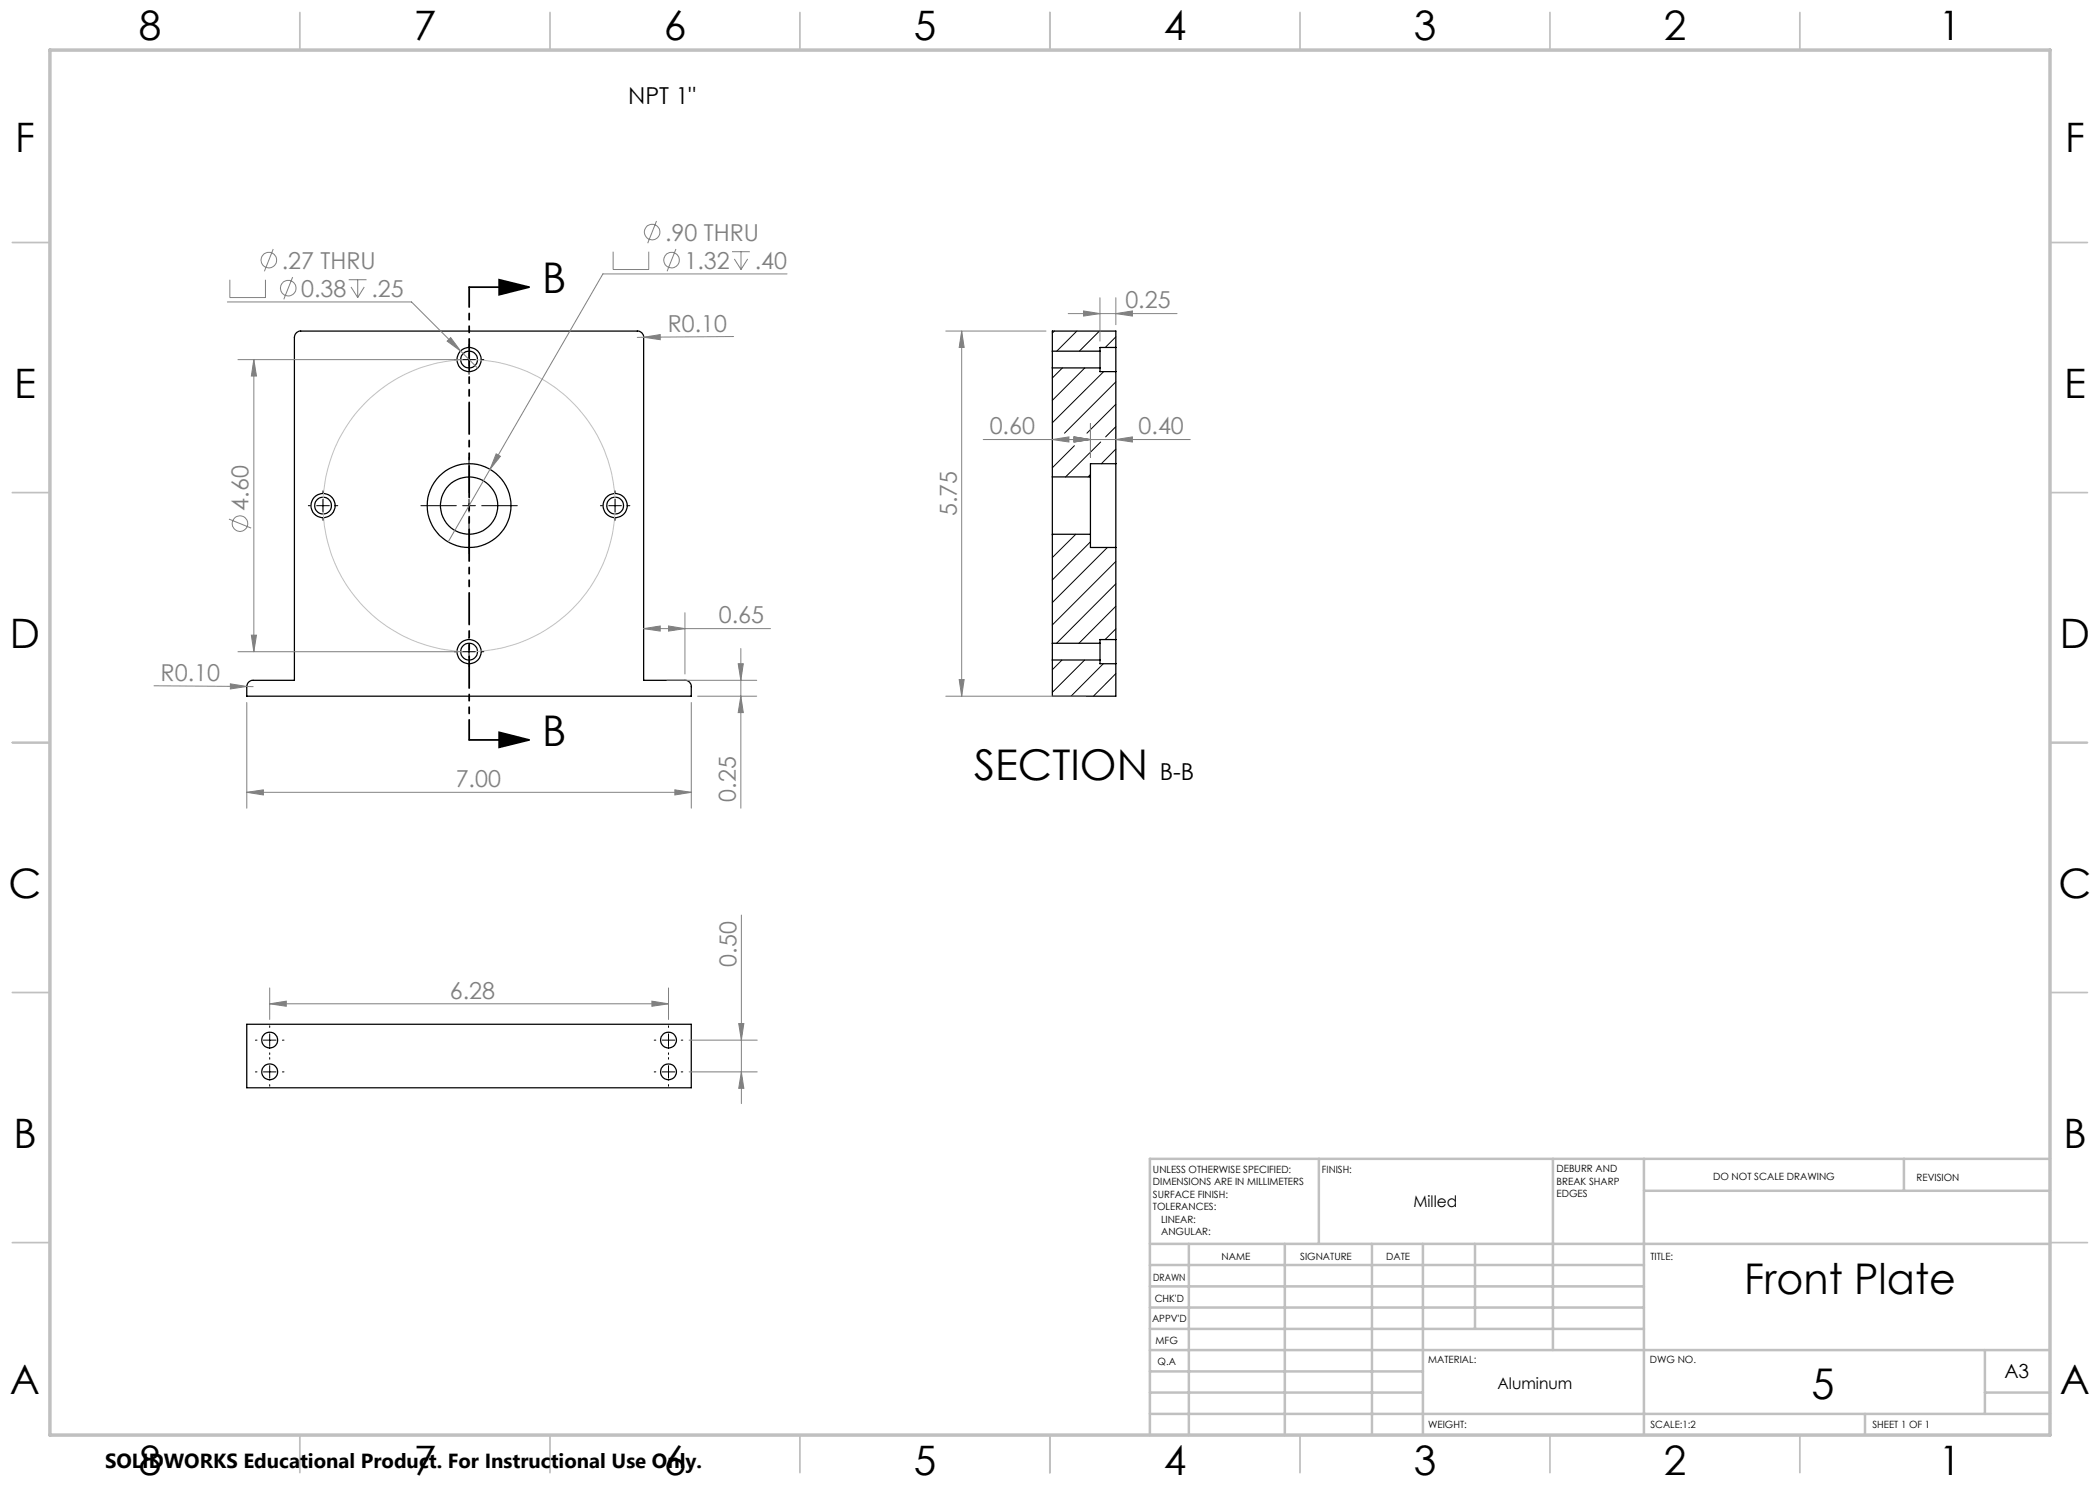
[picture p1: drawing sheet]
<svg xmlns="http://www.w3.org/2000/svg" width="420mm" height="297mm" viewBox="0 0 420 297" stroke-linecap="round" stroke-linejoin="round" font-family="sans-serif">
<g fill="none" stroke="#000" stroke-width=".25">
<path d="M59.3 66.6l.6-.4h67.6a1.21 1.21 0 0 1 1.2 1.3v68.6h8.3a1.21 1.21 0 0 1 1.3 1.2v1.9h-88.9v-1.9a1.26 1.26 0 0 1 1.2-1.2h8.3v-68.6zM210.5 70.2v3.4M210.5 73.6h9.5M210.5 70.2h9.5M210.5 73.6v21.8M220 70.2v3.4M220 73.6v.7h3.2M223.2 69.5v4.8M223.2 69.5v-3.3h-12.7v4M223.2 74.3v18.4M223.2 69.5h-3.2v.7M210.5 95.4v11.5"/>
<path d="M210.5 95.4h7.6M218.1 95.4v11.5M223.2 92.7v16.8M223.2 92.7h-5.1v2.7M210.5 106.9v21.8M210.5 106.9h7.6M218.1 106.9v2.6h5.1M223.2 109.5v18.4M210.5 128.7v3.3M210.5 132v7.2h12.7v-6.5M210.5 132h9.5M210.5 128.7h9.5"/>
<path d="M220 128.7v3.3M220 132v.7h3.2M223.2 127.9v4.8M223.2 127.9h-3.2v.8M49.4 204.9h88.9v12.7h-88.9z"/>
<circle cx="93.8" cy="71.9" r="1.68"/>
<circle cx="93.8" cy="71.9" r="2.42"/>
<circle cx="64.6" cy="101.1" r="1.68"/>
<circle cx="64.6" cy="101.1" r="2.42"/>
<circle cx="93.8" cy="101.1" r="8.4"/>
<circle cx="93.8" cy="101.1" r="5.7"/>
<circle cx="123" cy="101.1" r="1.68"/>
<circle cx="123" cy="101.1" r="2.42"/>
<circle cx="93.8" cy="130.3" r="1.68"/>
<circle cx="93.8" cy="130.3" r="2.42"/>
<circle cx="53.9" cy="208" r="1.59"/>
<circle cx="54" cy="214.4" r="1.59"/>
<circle cx="133.7" cy="214.4" r="1.59"/>
<circle cx="133.7" cy="208" r="1.58"/>
</g>
<g fill="none" stroke="#000" stroke-width=".2">
<path d="M90.9 71.9h.4M92.5 71.9h2.6M93.8 69v.4M93.8 70.7v2.5M93.8 74.5v.4M96.3 71.9h.5M210.9 66.2l-.4 .4M212.5 73.6l-2 2M215.4 66.2l-4.1 4M217 73.6l-6.5 6.5M219.9 66.2l-4 4M220.7 74.3l-10.2 10.3"/>
<path d="M223.2 67.4l-2.1 2.1M223.2 76.4l-10.3 10.2M64.6 98.2v.4M64.6 99.9v2.5M93.8 91.5v7.1M93.8 99.9v2.5M123 98.2v.4M123 99.9v2.5M214.9 89.1l-4.4 4.5M218.1 94.9l-.5 .5M220.1 88.4l-7 7M223.2 80.9l-5.8 5.7"/>
<path d="M223.2 89.8l-2.9 2.9M223.2 85.3l-2.1 2.1M61.7 101.1h.4M63.3 101.1h2.6M64.6 103.7v.4M67.1 101.1h.5M84.2 101.1h7.1M92.5 101.1h2.6M93.8 103.7v7.1M96.3 101.1h7.2M120.1 101.1h.4M121.7 101.1h2.6"/>
<path d="M123 103.7v.4M125.6 101.1h.4M210.6 106.9l-.1 .1M215.2 106.9l-4.7 4.6M218.1 108.4l-7.6 7.6M221.5 109.5l-11 11M223.2 112.3l-12.7 12.7M223.2 116.8l-11.9 11.9M90.9 130.3h.4M92.5 130.3h2.6M93.8 127.4v.4M93.8 129.1v2.5"/>
<path d="M93.8 132.9v.4M96.3 130.3h.5M212.4 132l-1.9 1.9M216.9 132l-6.4 6.5M220.7 132.7l-6.5 6.5M223.2 125.8l-2.2 2.1M223.2 134.7l-4.5 4.5M223.2 121.2l-7.4 7.5M51.1 208h.3M51.1 214.4h.3M52.7 208h2.5M52.7 214.4h2.5"/>
<path d="M53.9 205.2v.3M53.9 206.8v2.5M53.9 210.6v.3M53.9 211.5v.3M53.9 213.1v2.5M53.9 216.9v.3M56.5 208h.3M56.5 214.4h.3M130.8 208h.4M130.8 214.4h.4M132.4 208h2.6M132.4 214.4h2.6"/>
<path d="M133.7 205.2v.3M133.7 206.8v2.5M133.7 210.6v.3M133.7 211.5v.3M133.7 213.1v2.5M133.7 216.9v.3M136.2 208h.4M136.2 214.4h.4"/>
</g>
<g fill="none" stroke="#808080" stroke-width=".2">
<path d="M46 55.9v3.6h7.1v-3.6M54.6 49.8l-1.7 4.5M58.5 55.4l-1.7 4.5M69.7 55.9h3.6M70.2 57.4l1.3 2.1M71.5 55.9v3.6M72.8 57.4l-1.3 2.1M122.6 50.3v3.6h7.2v-3.6M131.3 44.2l-1.8 4.4M135.2 49.8l-1.8 4.5M146.4 50.3h3.6M146.9 51.8l1.3 2.1"/>
<path d="M148.2 50.3v3.6M149.5 51.8l-1.3 2.1M157.4 54.8h-36.8l-22.6 39.1M220 59.5v8.7M223.2 59.5v5.4M45.5 60.4h36.8l13.2 13.2M47.6 71.9h44.9M50.8 71.9v58.4M50.8 71.9l.5 3.3h-1zM89.4 68.2l.7-.7 2 2.7zM128.7 67.4l3.3-.5v1zM128.7 67.4l-1.2 .1"/>
<path d="M146.7 67.3l-18 .1M189.2 66.2h20M192.3 66.2l.5 3.3h-1zM192.3 66.2v73M213.6 62.7h21.8M216.7 62.2l3.3 .5-3.3 .5zM223.2 62.7l3.3-.5v1zM98 93.9l-8.4 14.5M99.2 90.8l.9 .5-2.1 2.6zM196.6 87.9h41.5M210.5 87.9l3.3-.5v1zM214.8 87.4l3.3 .5-3.3 .5z"/>
<path d="M218.1 84.7v6.8M223.2 87.9l3.3-.5v1zM45.8 103.8l4.4 1.8M30.8 137.2l18.6 .1M46.1 136.8l3.3 .5-3.3 .5zM47.6 130.3h44.9M49.4 137.3h1.2M50.3 127h1l-.5 3.3zM128.7 125.7l3.3-.5v1zM128.7 125.7h25.4M133.4 136.1h17.9M133.7 125.2l3.3 .5-3.3 .5z"/>
<path d="M137 122.6v12.2M139.5 139.2h11.8M147.6 132.7h1.1l-.5 3.4zM148.2 139.2l.5 3.3h-1.1zM148.2 129.7v31.9M189.2 139.2h27.9M191.8 135.9h1l-.5 3.3zM49.4 158.5l3.3-.5v1zM49.4 140.5v21.1M49.4 158.5h88.9M135 158l3.3 .5-3.3 .5zM138.3 140.5v21.1"/>
<path d="M53.9 197.6v6.3M133.7 197.6v6.3M148.3 183v37.7M53.9 200.8l3.4-.6v1.1zM53.9 200.8h79.8M130.4 200.2l3.3 .6-3.3 .5zM137.8 214.4h13.6M137.8 208h13.6M147.7 204.7h1.1l-.5 3.3zM148.3 214.4l.5 3.3h-1.1z"/>
<circle cx="53.8" cy="52" r="1.55"/>
<circle cx="57.6" cy="57.6" r="1.55"/>
<circle cx="130.4" cy="46.4" r="1.55"/>
<circle cx="134.3" cy="52" r="1.55"/>
<circle cx="48" cy="104.7" r="1.55"/>
</g>
<path d="M93.8 57.4h12M99.8 55.9l6 1.5-6 1.5zM93.8 148h12M99.8 146.5l6 1.5-6 1.5z" fill="none" stroke="#000" stroke-width=".35"/>
<circle cx="93.8" cy="101.1" r="29.2" fill="none" stroke="#c0c0c0" stroke-width=".2"/>
<path d="M93.8 57.4v90.6" fill="none" stroke="#000" stroke-width=".35" stroke-dasharray="6.3 1.3 1.3 1.3 1.3 1.3" stroke-dashoffset="2.3"/>
<g fill="none" stroke="#c0c0c0" stroke-width=".35">
<path d="M60 2.5v7.5M110 2.5v7.5M160 2.5v7.5M210 2.5v7.5M260 2.5v7.5M310 2.5v7.5M360 2.5v7.5M2.5 48.5h7.5M410 48.5h7.5M2.5 98.5h7.5M410 98.5h7.5M2.5 148.5h7.5"/>
<path d="M410 148.5h7.5M2.5 198.5h7.5M410 198.5h7.5M2.5 248.5h7.5M410 248.5h7.5M60 287v7.5M110 287v7.5M160 287v7.5M210 287v7.5M260 287v7.5M310 287v7.5M360 287v7.5"/>
</g>
<g fill="none" stroke="#c0c0c0" stroke-width=".5">
<path d="M263.8 231.8v17M310.6 231.8v38.2M328.8 231.8v55.2M328.8 238.2h81.2M380.8 231.8v6.4M410 231.8h-180v55.2M230 248.8h180M230 257.3h98.8M230 253h98.8M237.8 248.8v38.2M257 248.8v38.2M274.4 248.8v38.2"/>
<path d="M284.6 248.8v38.2M295 248.8v17M230 265.8h98.8M230 261.5h98.8M230 278.5h54.6M230 274.3h54.6M230 270h180M397 278.5h13M397 270v12.8M230 282.8h180M373 282.8v4.2"/>
</g>
<path d="M10 10h400v277h-400z" fill="none" stroke="#c0c0c0" stroke-width=".7"/>
<path d="M99.8 55.9l6 1.5-6 1.5zM99.8 146.5l6 1.5-6 1.5z" fill="#000"/>
<g fill="#808080">
<path d="M46.1 136.8l3.3 .5-3.3 .5z"/>
<path d="M128.7 67.4l3.3-.5v1z"/>
<path d="M50.3 127h1l-.5 3.3zM50.8 71.9l.5 3.3h-1z"/>
<path d="M133.7 125.2l3.3 .5-3.3 .5zM128.7 125.7l3.3-.5v1zM130.4 200.2l3.3 .6-3.3 .5zM53.9 200.8l3.4-.6v1.1zM223.2 62.7l3.3-.5v1zM216.7 62.2l3.3 .5-3.3 .5zM223.2 87.9l3.3-.5v1zM214.8 87.4l3.3 .5-3.3 .5zM214.8 87.4l3.3 .5-3.3 .5zM210.5 87.9l3.3-.5v1z"/>
<path d="M99.2 90.8l-1.2 3.1 2.1-2.6zM90.1 67.5l-.7 .7 2.7 2zM49.4 158.5l3.3-.5v1zM135 158l3.3 .5-3.3 .5z"/>
<path d="M148.3 214.4l.5 3.3h-1.1zM147.7 204.7h1.1l-.5 3.3zM191.8 135.9h1l-.5 3.3zM192.3 66.2l.5 3.3h-1z"/>
<path d="M147.6 132.7h1.1l-.5 3.4zM148.2 139.2l.5 3.3h-1.1z"/>
</g>
<g font-size="8.5">
<text x="108.4" y="58.7">B</text>
<text x="108.4" y="149.2">B</text>
<text x="194.8" y="156.1">SECTION</text>
<text x="348.8" y="258.8">Front Plate</text>
<text x="362.3" y="279.7">5</text>
</g>
<g font-size="8.1">
<text x="27.8" y="8">8</text>
<text x="82.8" y="8">7</text>
<text x="132.8" y="8">6</text>
<text x="182.8" y="8">5</text>
<text x="232.8" y="8">4</text>
<text x="282.8" y="8">3</text>
<text x="332.8" y="8">2</text>
<text x="387.8" y="8">1</text>
<text x="3" y="30.4">F</text>
<text x="413" y="30.4">F</text>
<text x="2.8" y="79.6">E</text>
<text x="412.8" y="79.6">E</text>
<text x="2" y="129.6">D</text>
<text x="412" y="129.6">D</text>
<text x="1.7" y="179.6">C</text>
<text x="411.7" y="179.6">C</text>
<text x="2.7" y="229.6">B</text>
<text x="412.7" y="229.6">B</text>
<text x="2" y="278.9">A</text>
<text x="412" y="278.9">A</text>
<text x="27.8" y="295">8</text>
<text x="82.8" y="295">7</text>
<text x="132.8" y="295">6</text>
<text x="182.8" y="295">5</text>
<text x="232.8" y="295">4</text>
<text x="282.8" y="295">3</text>
<text x="332.8" y="295">2</text>
<text x="387.8" y="295">1</text>
</g>
<g font-size="4.7">
<text x="125.6" y="20.9">NPT 1&quot;</text>
<text x="232" y="156">B-B</text>
</g>
<g font-size="4.7" fill="#808080">
<text x="56.4" y="53.7">.27 THRU</text>
<text x="133" y="48.1">.90 THRU</text>
<text x="136.9" y="53.7">1.32</text>
<text x="150.9" y="53.7">.40</text>
<text x="60.2" y="59.3">0.38</text>
<text x="74.3" y="59.3">.25</text>
<text x="225.1" y="61.7">0.25</text>
<text x="133.5" y="66.5">R0.10</text>
<text x="197.9" y="86.9">0.60</text>
<text x="227.7" y="86.9">0.40</text>
<text x="49.7" y="102.1" transform="rotate(-90 49.7 102.1)">4.60</text>
<text x="191.3" y="103.2" transform="rotate(-90 191.3 103.2)">5.75</text>
<text x="143.8" y="124.7">0.65</text>
<text x="32.1" y="136.2">R0.10</text>
<text x="91.1" y="157.4">7.00</text>
<text x="147.2" y="160.3" transform="rotate(-90 147.2 160.3)">0.25</text>
<text x="147.3" y="193.3" transform="rotate(-90 147.3 193.3)">0.50</text>
<text x="90" y="199.7">6.28</text>
</g>
<text font-size="4.1" x="21" y="293.7">SOLIDWORKS Educational Product. For Instructional Use Only.</text>
<text font-size="3.9" x="400.9" y="275.5">A3</text>
<g font-size="3.2">
<text x="282.7" y="241.4">Milled</text>
<text x="299.5" y="277.9">Aluminum</text>
</g>
<g font-size="2">
<text x="230.6" y="234.6">UNLESS OTHERWISE SPECIFIED:</text>
<text x="230.6" y="237.1">DIMENSIONS ARE IN MILLIMETERS</text>
<text x="230.6" y="239.6">SURFACE FINISH:</text>
<text x="264.4" y="234.6">FINISH:</text>
<text x="311.3" y="234.5">DEBURR AND</text>
<text x="311.3" y="237">BREAK SHARP</text>
<text x="311.3" y="239.5">EDGES</text>
<text x="342.6" y="236">DO NOT SCALE DRAWING</text>
<text x="383.3" y="236.2">REVISION</text>
<text x="230.6" y="242.1">TOLERANCES:</text>
<text x="232.2" y="244.6">LINEAR:</text>
<text x="232.2" y="247.1">ANGULAR:</text>
<text x="244.3" y="252">NAME</text>
<text x="260" y="251.9">SIGNATURE</text>
<text x="277.2" y="251.9">DATE</text>
<text x="330.1" y="251.9">TITLE:</text>
<text x="230.6" y="256.1">DRAWN</text>
<text x="230.9" y="260.3">CHK'D</text>
<text x="230.4" y="264.4">APPV'D</text>
<text x="231.1" y="268.8">MFG</text>
<text x="231.5" y="273">Q.A</text>
<text x="285.6" y="272.5">MATERIAL:</text>
<text x="330" y="272.5">DWG NO.</text>
<text x="285.6" y="285.5">WEIGHT:</text>
<text x="330.1" y="285.6">SCALE:1:2</text>
<text x="374.5" y="285.6">SHEET 1 OF 1</text>
</g>
</svg>
